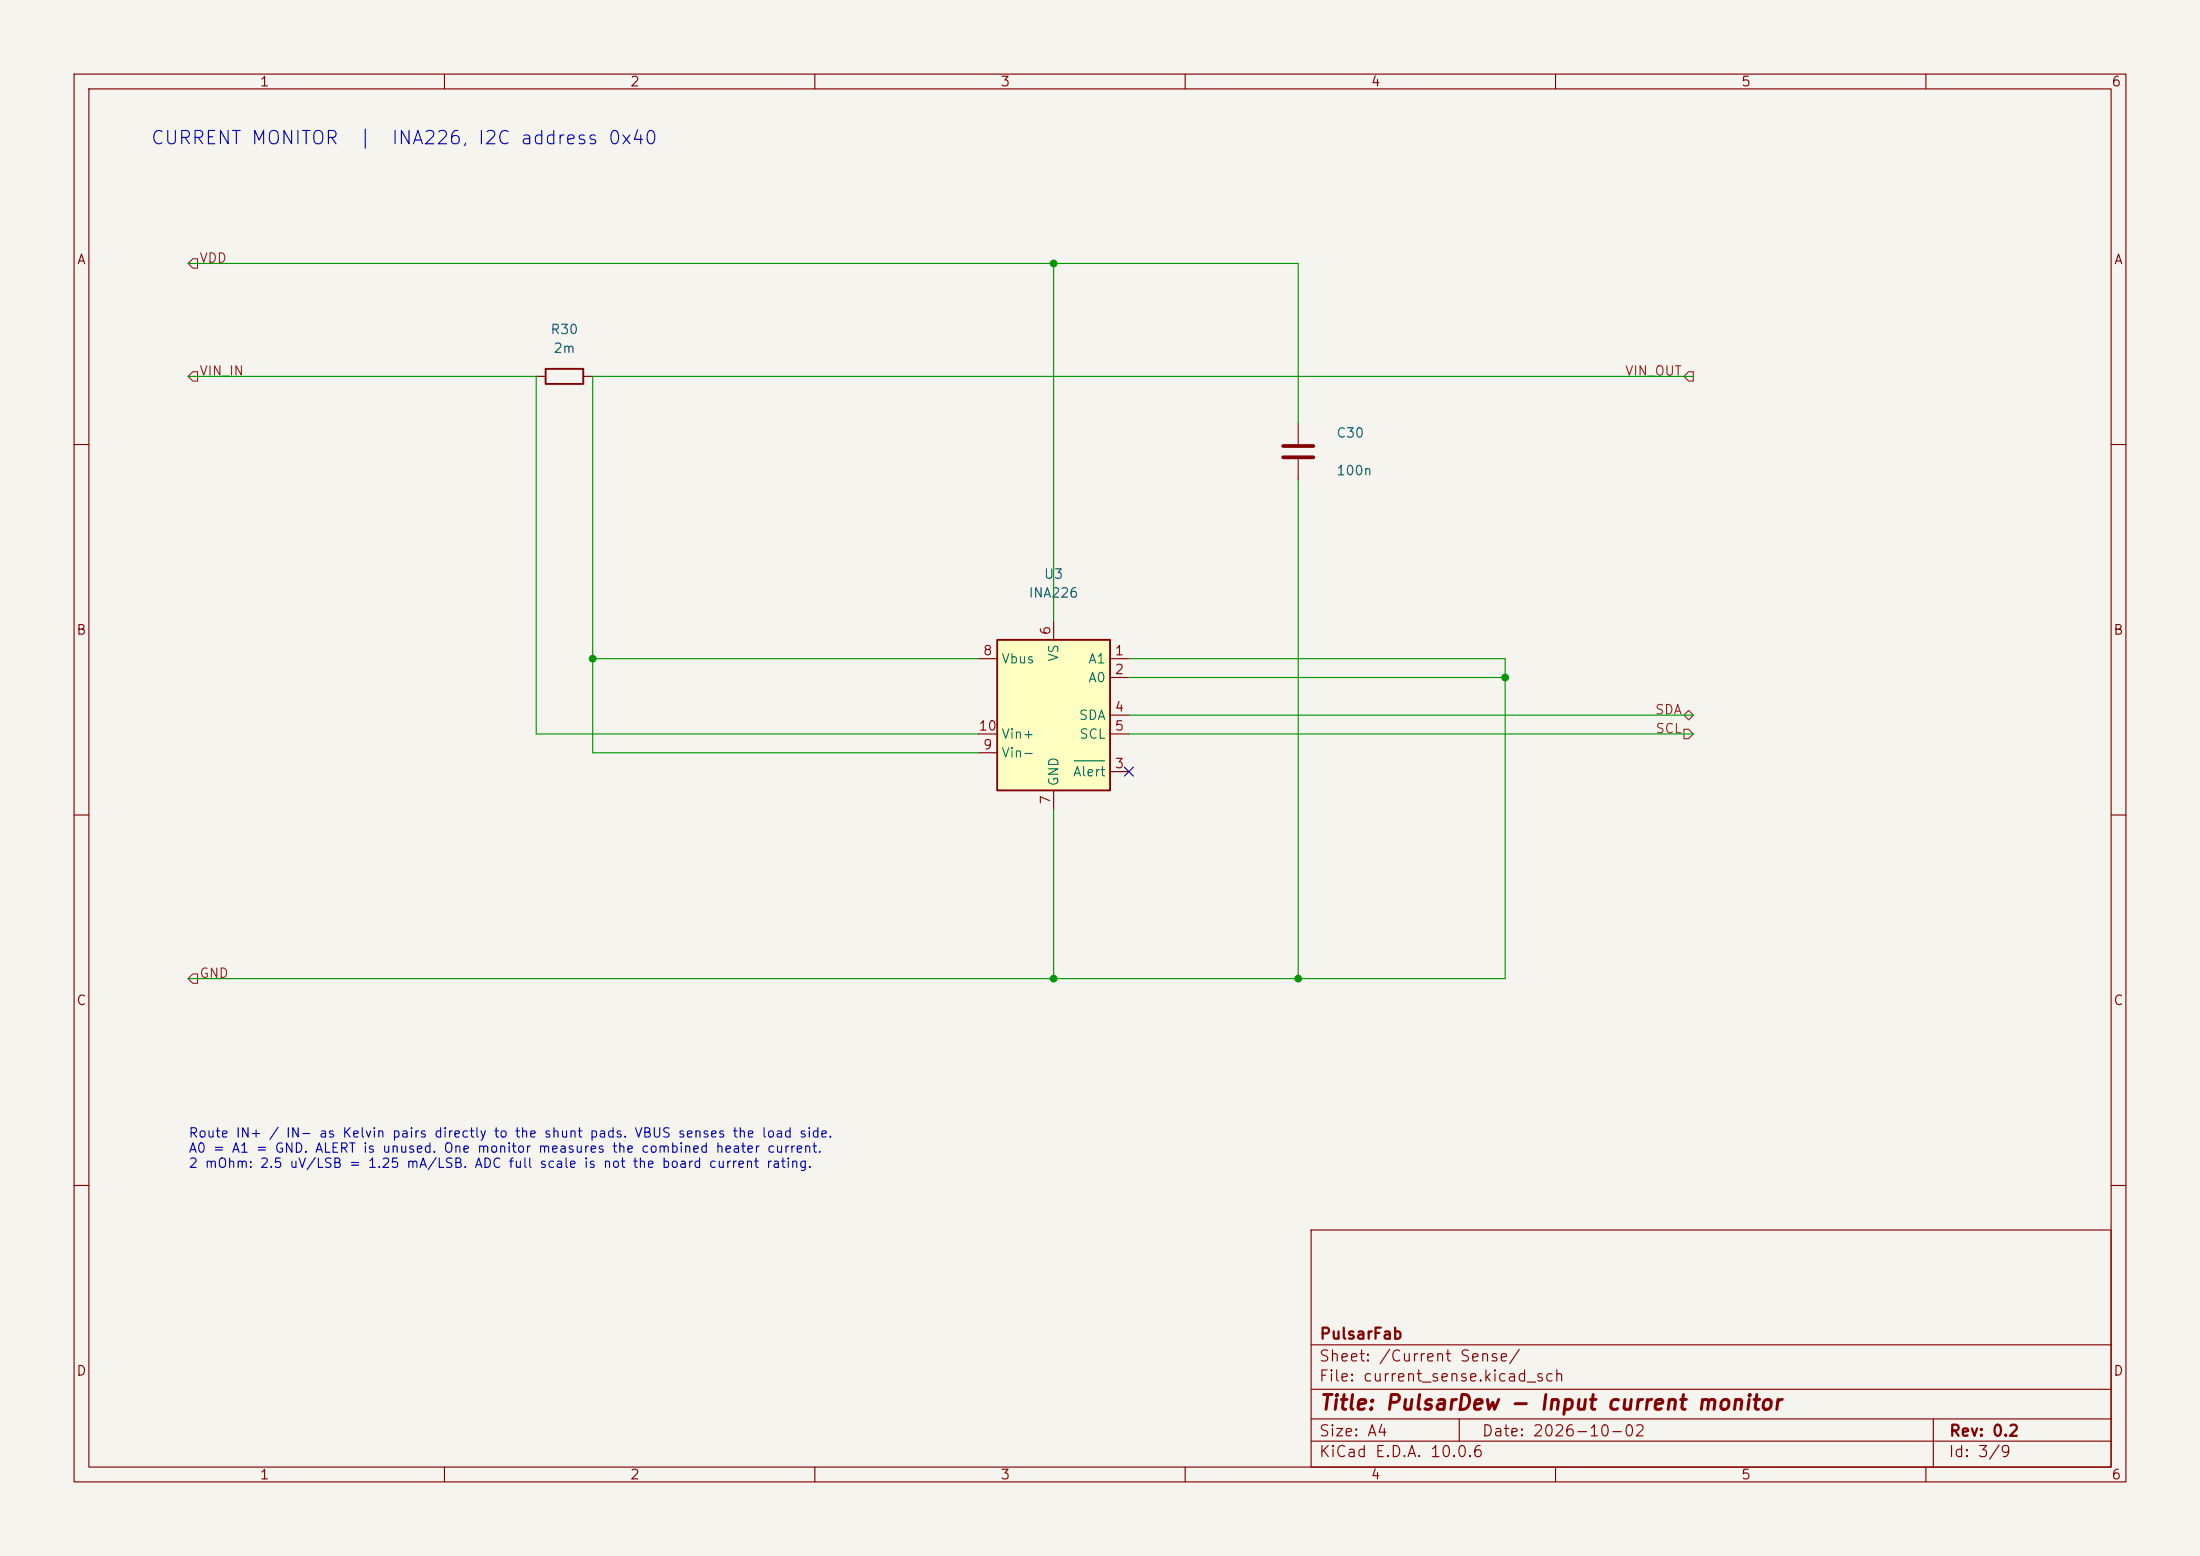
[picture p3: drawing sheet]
(kicad_sch (version 20260306) (generator "eeschema") (generator_version "10.0") (paper "A4")
(title_block (title "PulsarDew - Input current monitor") (date "2026-10-02") (rev "0.2") (company "PulsarFab"))
(lib_symbols
(symbol "Device:R"
 (pin_numbers (hide yes))
 (pin_names
  (offset 0))
 (exclude_from_sim no)
 (in_bom yes)
 (on_board yes)
 (in_pos_files yes)
 (duplicate_pin_numbers_are_jumpers no)
 (property "Reference" "R" (at 2.032 0 90) (show_name no) (do_not_autoplace no) (effects (font (size 1.27 1.27))))
 (property "Value" "R" (at 0 0 90) (show_name no) (do_not_autoplace no) (effects (font (size 1.27 1.27))))
 (property "Footprint" "" (at -1.778 0 90) (show_name no) (do_not_autoplace no) (hide yes) (effects (font (size 1.27 1.27))))
 (property "Datasheet" "" (at 0 0 0) (show_name no) (do_not_autoplace no) (hide yes) (effects (font (size 1.27 1.27))))
 (property "Description" "Resistor" (at 0 0 0) (show_name no) (do_not_autoplace no) (hide yes) (effects (font (size 1.27 1.27))))
 (symbol "R_0_1"
  (rectangle (start -1.016 -2.54) (end 1.016 2.54) (stroke (width 0.254) (type default)) (fill (type none))))
 (symbol "R_1_1"
  (pin passive line (at 0 3.81 270) (length 1.27) (name "" (effects (font (size 1.27 1.27)))) (number "1" (effects (font (size 1.27 1.27)))))
  (pin passive line (at 0 -3.81 90) (length 1.27) (name "" (effects (font (size 1.27 1.27)))) (number "2" (effects (font (size 1.27 1.27))))))
 (embedded_fonts no))
(symbol "Sensor_Energy:INA226"
 (exclude_from_sim no)
 (in_bom yes)
 (on_board yes)
 (in_pos_files yes)
 (duplicate_pin_numbers_are_jumpers no)
 (property "Reference" "U" (at -6.35 11.43 0) (show_name no) (do_not_autoplace no) (effects (font (size 1.27 1.27))))
 (property "Value" "INA226" (at 3.81 11.43 0) (show_name no) (do_not_autoplace no) (effects (font (size 1.27 1.27))))
 (property "Footprint" "Package_SO:TSSOP-10_3x3mm_P0.5mm" (at 20.32 -11.43 0) (show_name no) (do_not_autoplace no) (hide yes) (effects (font (size 1.27 1.27))))
 (property "Datasheet" "http://www.ti.com/lit/ds/symlink/ina226.pdf" (at 8.89 -2.54 0) (show_name no) (do_not_autoplace no) (hide yes) (effects (font (size 1.27 1.27))))
 (property "Description" "High-Side or Low-Side Measurement, Bi-Directional Current and Power Monitor (0-36V) with I2C Compatible Interface, TSSOP-10 (Texas DGS0010A / VSSOP)" (at 0 0 0) (show_name no) (do_not_autoplace no) (hide yes) (effects (font (size 1.27 1.27))))
 (symbol "INA226_0_1"
  (rectangle (start 7.62 10.16) (end -7.62 -10.16) (stroke (width 0.254) (type default)) (fill (type background))))
 (symbol "INA226_1_1"
  (pin input line (at 10.16 7.62 180) (length 2.54) (name "A1" (effects (font (size 1.27 1.27)))) (number "1" (effects (font (size 1.27 1.27)))))
  (pin input line (at 10.16 5.08 180) (length 2.54) (name "A0" (effects (font (size 1.27 1.27)))) (number "2" (effects (font (size 1.27 1.27)))))
  (pin open_collector line (at 10.16 -7.62 180) (length 2.54) (name "~{Alert}" (effects (font (size 1.27 1.27)))) (number "3" (effects (font (size 1.27 1.27)))))
  (pin bidirectional line (at 10.16 0 180) (length 2.54) (name "SDA" (effects (font (size 1.27 1.27)))) (number "4" (effects (font (size 1.27 1.27)))))
  (pin input line (at 10.16 -2.54 180) (length 2.54) (name "SCL" (effects (font (size 1.27 1.27)))) (number "5" (effects (font (size 1.27 1.27)))))
  (pin power_in line (at 0 12.7 270) (length 2.54) (name "VS" (effects (font (size 1.27 1.27)))) (number "6" (effects (font (size 1.27 1.27)))))
  (pin power_in line (at 0 -12.7 90) (length 2.54) (name "GND" (effects (font (size 1.27 1.27)))) (number "7" (effects (font (size 1.27 1.27)))))
  (pin input line (at -10.16 7.62 0) (length 2.54) (name "Vbus" (effects (font (size 1.27 1.27)))) (number "8" (effects (font (size 1.27 1.27)))))
  (pin input line (at -10.16 -5.08 0) (length 2.54) (name "Vin-" (effects (font (size 1.27 1.27)))) (number "9" (effects (font (size 1.27 1.27)))))
  (pin input line (at -10.16 -2.54 0) (length 2.54) (name "Vin+" (effects (font (size 1.27 1.27)))) (number "10" (effects (font (size 1.27 1.27))))))
 (embedded_fonts no))
(symbol "Device:C"
 (pin_numbers (hide yes))
 (pin_names
  (offset 0.254))
 (exclude_from_sim no)
 (in_bom yes)
 (on_board yes)
 (in_pos_files yes)
 (duplicate_pin_numbers_are_jumpers no)
 (property "Reference" "C" (at 0.635 2.54 0) (show_name no) (do_not_autoplace no) (effects (font (size 1.27 1.27)) (justify left)))
 (property "Value" "C" (at 0.635 -2.54 0) (show_name no) (do_not_autoplace no) (effects (font (size 1.27 1.27)) (justify left)))
 (property "Footprint" "" (at 0.9652 -3.81 0) (show_name no) (do_not_autoplace no) (hide yes) (effects (font (size 1.27 1.27))))
 (property "Datasheet" "" (at 0 0 0) (show_name no) (do_not_autoplace no) (hide yes) (effects (font (size 1.27 1.27))))
 (property "Description" "Unpolarized capacitor" (at 0 0 0) (show_name no) (do_not_autoplace no) (hide yes) (effects (font (size 1.27 1.27))))
 (symbol "C_0_1"
  (polyline (pts (xy -2.032 0.762) (xy 2.032 0.762)) (stroke (width 0.508) (type default)) (fill (type none)))
  (polyline (pts (xy -2.032 -0.762) (xy 2.032 -0.762)) (stroke (width 0.508) (type default)) (fill (type none))))
 (symbol "C_1_1"
  (pin passive line (at 0 3.81 270) (length 2.794) (name "" (effects (font (size 1.27 1.27)))) (number "1" (effects (font (size 1.27 1.27)))))
  (pin passive line (at 0 -3.81 90) (length 2.794) (name "" (effects (font (size 1.27 1.27)))) (number "2" (effects (font (size 1.27 1.27))))))
 (embedded_fonts no)))
(text "CURRENT MONITOR  |  INA226, I2C address 0x40" (at 20.3200 17.7800 0) (effects (font (size 1.8 1.8)) (justify left top)))
(symbol
 (lib_id "Device:R")
 (at 76.2 50.8 90.0)
 (unit 1)
 (in_bom yes)
 (on_board yes)
 (dnp no)
 (property "Reference" "R30" (at 76.2 44.45 90.0) (effects (font (size 1.27 1.27))))
 (property "Value" "2m" (at 76.2 46.99 90.0) (effects (font (size 1.27 1.27))))
 (property "Footprint" "Resistor_SMD:R_2512_6332Metric" (at 76.2 50.8 90.0) (effects (font (size 1.27 1.27)) (hide yes)))
 (property "Datasheet" "" (at 76.2 50.8 90.0) (effects (font (size 1.27 1.27)) (hide yes)))
 (property "Description" "" (at 76.2 50.8 90.0) (effects (font (size 1.27 1.27)) (hide yes)))
 (property "LCSC" "C459679" (at 76.2 50.8 90.0) (effects (font (size 1.27 1.27)) (hide yes)))
 (property "MPN" "RLP25FEGR002" (at 76.2 50.8 90.0) (effects (font (size 1.27 1.27)) (hide yes)))
 (pin "1")
 (pin "2"))
(symbol
 (lib_id "Sensor_Energy:INA226")
 (at 142.24 96.52 0.0)
 (unit 1)
 (in_bom yes)
 (on_board yes)
 (dnp no)
 (property "Reference" "U3" (at 142.24 77.47 0.0) (effects (font (size 1.27 1.27))))
 (property "Value" "INA226" (at 142.24 80.01 0.0) (effects (font (size 1.27 1.27))))
 (property "Footprint" "Package_SO:TSSOP-10_3x3mm_P0.5mm" (at 142.24 96.52 0.0) (effects (font (size 1.27 1.27)) (hide yes)))
 (property "Datasheet" "http://www.ti.com/lit/ds/symlink/ina226.pdf" (at 142.24 96.52 0.0) (effects (font (size 1.27 1.27)) (hide yes)))
 (property "Description" "" (at 142.24 96.52 0.0) (effects (font (size 1.27 1.27)) (hide yes)))
 (property "LCSC" "C49851" (at 142.24 96.52 0.0) (effects (font (size 1.27 1.27)) (hide yes)))
 (property "MPN" "INA226AIDGSR" (at 142.24 96.52 0.0) (effects (font (size 1.27 1.27)) (hide yes)))
 (pin "1")
 (pin "2")
 (pin "3")
 (pin "4")
 (pin "5")
 (pin "6")
 (pin "7")
 (pin "8")
 (pin "9")
 (pin "10"))
(symbol
 (lib_id "Device:C")
 (at 175.26 60.96 0.0)
 (unit 1)
 (in_bom yes)
 (on_board yes)
 (dnp no)
 (property "Reference" "C30" (at 180.34 58.42 0.0) (effects (font (size 1.27 1.27)) (justify left)))
 (property "Value" "100n" (at 180.34 63.5 0.0) (effects (font (size 1.27 1.27)) (justify left)))
 (property "Footprint" "Capacitor_SMD:C_0402_1005Metric" (at 175.26 60.96 0.0) (effects (font (size 1.27 1.27)) (hide yes)))
 (property "Datasheet" "" (at 175.26 60.96 0.0) (effects (font (size 1.27 1.27)) (hide yes)))
 (property "Description" "" (at 175.26 60.96 0.0) (effects (font (size 1.27 1.27)) (hide yes)))
 (property "LCSC" "" (at 175.26 60.96 0.0) (effects (font (size 1.27 1.27)) (hide yes)))
 (property "MPN" "" (at 175.26 60.96 0.0) (effects (font (size 1.27 1.27)) (hide yes)))
 (pin "1")
 (pin "2"))
(hierarchical_label "VIN_IN" (shape input) (at 25.4000 50.8000 0) (effects (font (size 1.27 1.27)) (justify left bottom)))
(hierarchical_label "VIN_OUT" (shape output) (at 228.6000 50.8000 180) (effects (font (size 1.27 1.27)) (justify right bottom)))
(hierarchical_label "VDD" (shape input) (at 25.4000 35.5600 0) (effects (font (size 1.27 1.27)) (justify left bottom)))
(hierarchical_label "GND" (shape input) (at 25.4000 132.0800 0) (effects (font (size 1.27 1.27)) (justify left bottom)))
(hierarchical_label "SDA" (shape bidirectional) (at 228.6000 96.5200 180) (effects (font (size 1.27 1.27)) (justify right bottom)))
(hierarchical_label "SCL" (shape input) (at 228.6000 99.0600 180) (effects (font (size 1.27 1.27)) (justify right bottom)))
(no_connect (at 152.4000 104.1400))
(text "Route IN+ / IN- as Kelvin pairs directly to the shunt pads. VBUS senses the load side.\nA0 = A1 = GND. ALERT is unused. One monitor measures the combined heater current.\n2 mOhm: 2.5 uV/LSB = 1.25 mA/LSB. ADC full scale is not the board current rating." (at 25.4000 152.4000 0) (effects (font (size 1.27 1.27)) (justify left top)))
(wire (pts (xy 25.4000 35.5600) (xy 142.2400 35.5600)) (stroke (width 0) (type default)))
(wire (pts (xy 25.4000 50.8000) (xy 72.3900 50.8000)) (stroke (width 0) (type default)))
(wire (pts (xy 25.4000 132.0800) (xy 142.2400 132.0800)) (stroke (width 0) (type default)))
(wire (pts (xy 72.3900 50.8000) (xy 72.3900 99.0600)) (stroke (width 0) (type default)))
(wire (pts (xy 72.3900 99.0600) (xy 132.0800 99.0600)) (stroke (width 0) (type default)))
(wire (pts (xy 80.0100 50.8000) (xy 80.0100 88.9000)) (stroke (width 0) (type default)))
(wire (pts (xy 80.0100 50.8000) (xy 228.6000 50.8000)) (stroke (width 0) (type default)))
(wire (pts (xy 80.0100 88.9000) (xy 80.0100 101.6000)) (stroke (width 0) (type default)))
(wire (pts (xy 80.0100 88.9000) (xy 132.0800 88.9000)) (stroke (width 0) (type default)))
(wire (pts (xy 80.0100 101.6000) (xy 132.0800 101.6000)) (stroke (width 0) (type default)))
(wire (pts (xy 142.2400 35.5600) (xy 142.2400 83.8200)) (stroke (width 0) (type default)))
(wire (pts (xy 142.2400 35.5600) (xy 175.2600 35.5600)) (stroke (width 0) (type default)))
(wire (pts (xy 142.2400 109.2200) (xy 142.2400 132.0800)) (stroke (width 0) (type default)))
(wire (pts (xy 142.2400 132.0800) (xy 175.2600 132.0800)) (stroke (width 0) (type default)))
(wire (pts (xy 152.4000 88.9000) (xy 203.2000 88.9000)) (stroke (width 0) (type default)))
(wire (pts (xy 152.4000 91.4400) (xy 203.2000 91.4400)) (stroke (width 0) (type default)))
(wire (pts (xy 152.4000 96.5200) (xy 228.6000 96.5200)) (stroke (width 0) (type default)))
(wire (pts (xy 152.4000 99.0600) (xy 228.6000 99.0600)) (stroke (width 0) (type default)))
(wire (pts (xy 175.2600 35.5600) (xy 175.2600 57.1500)) (stroke (width 0) (type default)))
(wire (pts (xy 175.2600 64.7700) (xy 175.2600 132.0800)) (stroke (width 0) (type default)))
(wire (pts (xy 175.2600 132.0800) (xy 203.2000 132.0800)) (stroke (width 0) (type default)))
(wire (pts (xy 203.2000 88.9000) (xy 203.2000 91.4400)) (stroke (width 0) (type default)))
(wire (pts (xy 203.2000 91.4400) (xy 203.2000 132.0800)) (stroke (width 0) (type default)))
(junction (at 142.2400 35.5600) (diameter 0) (color 0 0 0 0))
(junction (at 142.2400 132.0800) (diameter 0) (color 0 0 0 0))
(junction (at 80.0100 88.9000) (diameter 0) (color 0 0 0 0))
(junction (at 175.2600 132.0800) (diameter 0) (color 0 0 0 0))
(junction (at 203.2000 91.4400) (diameter 0) (color 0 0 0 0))

(embedded_fonts no))
